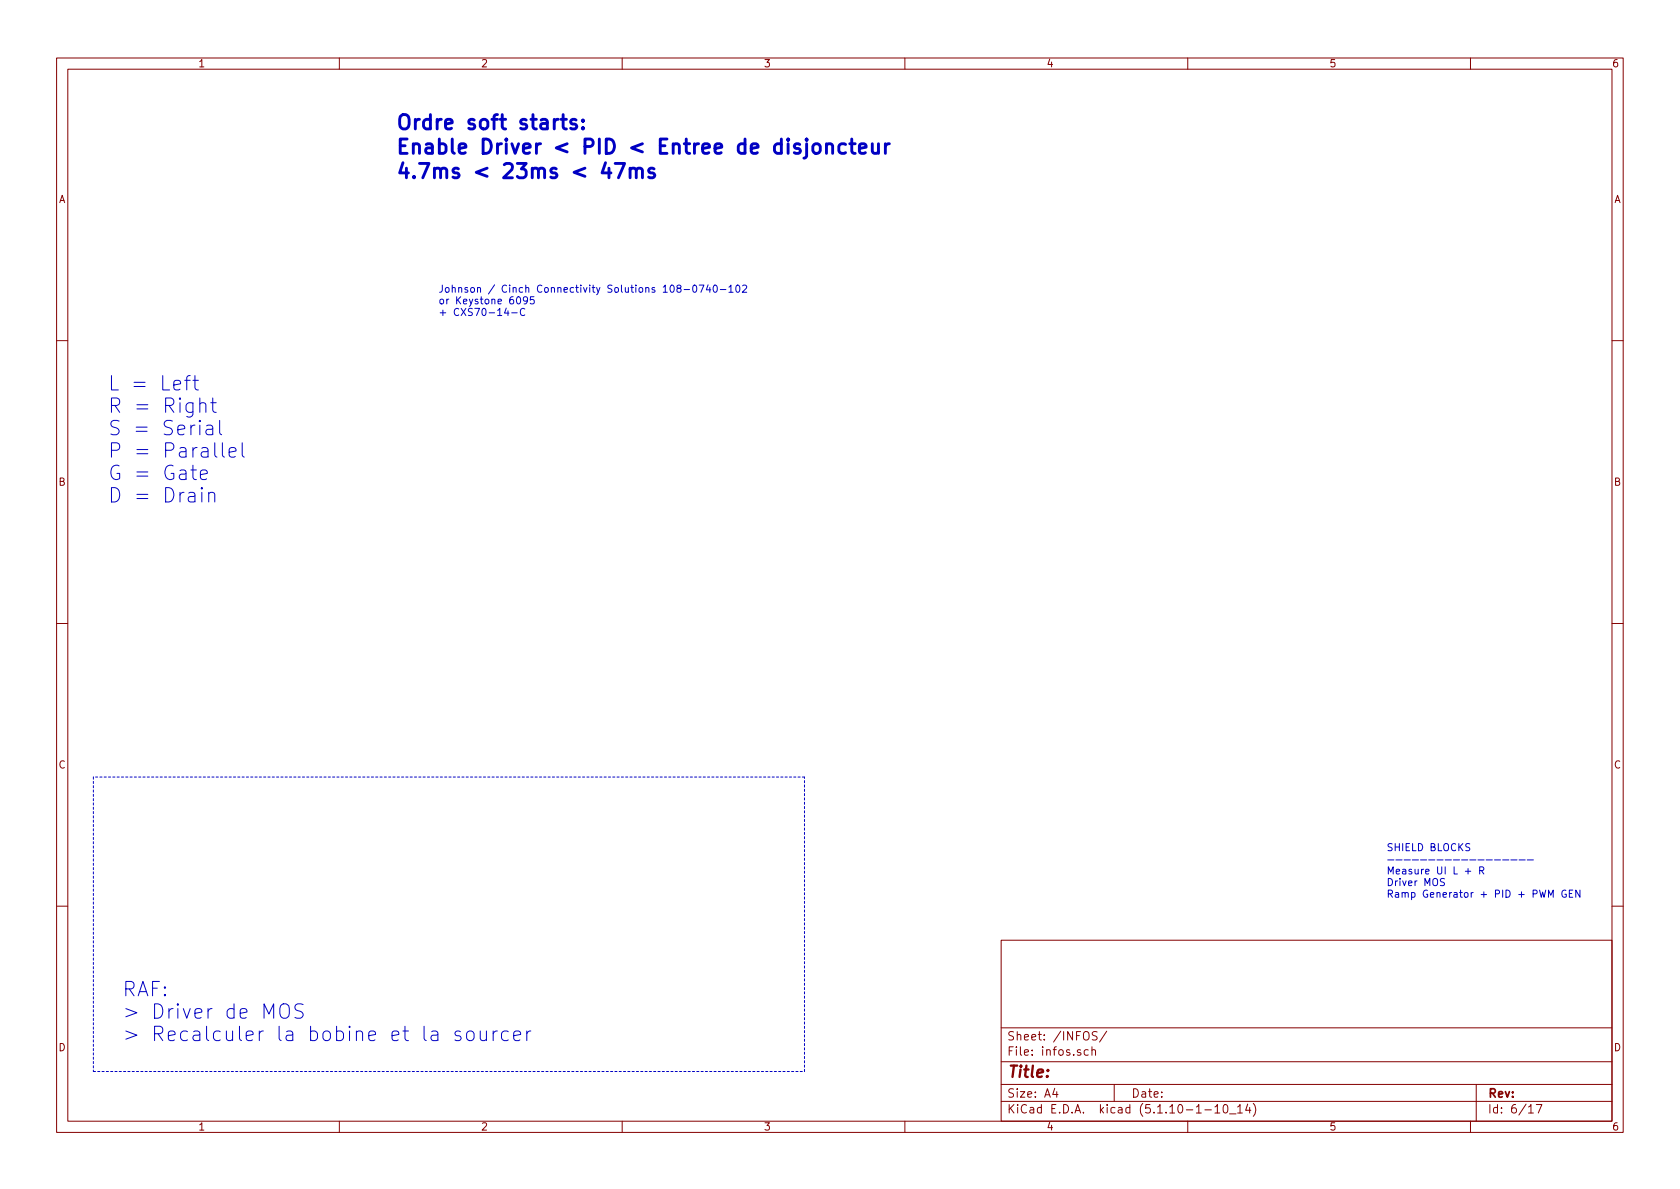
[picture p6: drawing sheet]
<svg xmlns="http://www.w3.org/2000/svg" width="297mm" height="210mm" viewBox="0 0 297 210" stroke-linecap="round" stroke-linejoin="round" font-family="sans-serif">
<g fill="none" stroke="#840000" stroke-width=".18">
<path d="M10 10.3h277v189.9h-277zM12 12.2h273v186.1h-273zM60 10.3v1.9M110 10.3v1.9M160 10.3v1.9M210 10.3v1.9M260 10.3v1.9M10 60.2h2M285 60.2h2M10 110.3h2M285 110.3h2M10 160.2h2"/>
<path d="M177 166.3h108v32h-108zM285 160.2h2M60 198.3v1.9M110 198.3v1.9M160 198.3v1.9M177 194.8h108M177 191.8h108M177 187.8h108M177 181.8h108M186.5 192.5l-.4 1h1M186.8 193v1M192.4 185.7l-.4-.1-.3 .3 .1 .6 .2 .1 .4-.1"/>
<path d="M193.1 185.7a.37 .37 0 0 1 .6 .1v.8M193.1 185.1v1.5M194 182.5l-.6-.1-.3 .3 .1 .3 .7 .4v.4a.62 .62 0 0 1-.8 0M195.7 182.3l-1.3 2M197 191.8v3M210 198.3v1.9M213 196.3h1.2M214.8 195.8l.4-.5v1.5M214.8 196.8h.9M216.4 195.5l.3-.2a.94 .94 0 0 1 0 1.5l-.4-.3v-.6zM217.4 197h1.1M218.8 195.8l.5-.5v1.5"/>
<path d="M218.8 196.8h.9M220.6 195.2l-.4 1.1h1M221 195.8v1M221.6 195.1a1.71 1.71 0 0 1 0 2.3M260 198.3v1.9M261 191.8v6.5M270.3 195.8l.4-.5v1.5M270.3 196.8h.8M271.6 195.3h1l-.6 1.5"/>
</g>
<path d="M16.5 137.4v52.1M142.2 137.4h-125.7M16.5 189.5h125.7M142.2 189.5v-52.1" fill="none" stroke="#0000c2" stroke-width=".18" stroke-dasharray=".4 .4"/>
<g fill="none" stroke="#0000c2" stroke-width=".18">
<path d="M89.5 54.5l-.3 .9h.8M89.8 55v.8M90.5 55.3h.9M91.4 52.6l.2-.1a.67 .67 0 0 1 .5 .6 .67 .67 0 0 1-.5 .6l-.3-.4zM92.8 54.7a.51 .51 0 0 0-.6 0 .51 .51 0 0 0-.2 .6 .46 .46 0 0 0 .2 .5 .46 .46 0 0 0 .6-.1M93.3 53l-.3 .3-.3-.1-.2-.2 .2-.5h.3l.2 .1a.84 .84 0 0 1-.3 1.1h-.2M94.4 52.5h-.6v.6l.1-.1 .5 .1v.5l-.2 .1-.4-.1M119.9 51l-.2-.2v-.3l.5-.1 .2 .3-.1 .1-.5 .2-.1 .2v.4l.2 .1 .4-.1 .1-.1v-.3l-.2-.2M121 51.2h.9M122.6 50.5l.2-.1a.67 .67 0 0 1 .4 .6 .67 .67 0 0 1-.4 .7l-.2-.1-.1-.4zM123.6 50.4h.9l-.6 1.3M125.2 50.4l-.3 .9h.8"/>
<path d="M125.5 50.8v.9M126.2 50.5l.2-.1a.67 .67 0 0 1 .4 .6 .67 .67 0 0 1-.4 .7l-.3-.5zM127.4 51.2h.9M128.9 50.8l.3-.4v1.3M128.9 51.7h.7M130.2 50.5l.2-.1a.67 .67 0 0 1 .4 .6 .67 .67 0 0 1-.4 .7l-.2-.1-.1-.4zM131.3 50.5l.5-.1 .2 .4-.8 .9h.8M32.7 67.3h.9M33.6 66.4l-.5 .1-.1 .3v2.2M34.1 67.3h1M34.5 66.4v2.2l.1 .2 .5 .2M35.3 71.5a.61 .61 0 0 1 1.1 .1v1.3"/>
<path d="M35.3 70.4v2.5M36.5 75.3l.3-.1 .7 .1 .1 .2v1.4M37.3 71.2h.9M37.6 70.4v2.1l.1 .3 .5 .1M37.6 75.8l-.2 .1h-.6a.49 .49 0 0 0-.4 .5 .49 .49 0 0 0 .4 .5h.6l.2-.1M38 78.3v2.2l.1 .2 .3 .1M38.8 74.3v2.2l.1 .3 .3 .1M39.3 78.3v2.2l.4 .3M40.5 80l1.2-.2-.1-.5-.7-.2-.4 .4v1l.1 .2 .3 .1 .7-.1M42.8 78.3v2.2l.4 .3M33.8 83.1h.9M34.1 82.3v2.1l.1 .3 .5 .1"/>
<path d="M35.4 83.9l1.3-.2-.2-.5-.7-.1-.4 .4v.9l.2 .3 .2 .1 .7-.1M35.7 86.2l-.1 .2 .1 .1 .1-.1-.1-.2v.3M35.7 87.1v1.7M36.9 87.3a.61 .61 0 0 1 1.1 .1v1.4M36.9 87.1v1.7M245.4 152.1h1.1M246.8 152.1h1.1M248.3 152.1h1.1M249.7 152.1h1.1M251.2 152.1h1M252.6 152.1h1.1M254.1 152.1h1"/>
<path d="M255.4 155.4l-.5-.1-.2 .3 .1 .3 .5 .2v.4l-.2 .1h-.4M255.5 152.1h1.1M257 152.1h1.1M258.4 152.1h1.1M259.1 154.1h.9M259.9 149.2h-.5l-.2 .1 .1 .4 .5 .3 .1 .2-.3 .2h-.4M259.9 152.1h1.1M261.3 152.1h1.1M261.6 153.9h.6l.2-.2-.1-.3-.2-.1h-.5v1.3M261.9 153.9l.5 .7M262.8 152.1h1.1M264.2 152.1h1.1"/>
<path d="M265.7 152.1h1.1M267.1 152.1h1.1M268.6 152.1h1.1M270 152.1h1.1M273.8 158.7v-1.3l.4 .9 .4-.9v1.3M276.9 157.5a.59 .59 0 0 0-.8 .5 .59 .59 0 0 0 .8 .6v-.5h-.2M277.5 158h.4M278.1 157.4h-.6v1.3h.6M279.3 157.4v1.3l-.7-1.3v1.3M49.6 177.9a.84 .84 0 0 1 1-.4 .84 .84 0 0 1 .6 .9v.8a.84 .84 0 0 1-.5 .8 .84 .84 0 0 1-.9-.1 1.99 1.99 0 0 1-.2-2zM53.6 177.6a1.09 1.09 0 0 0-1.4 .1 .62 .62 0 0 0 .4 1 .88 .88 0 0 1 1 .9l-.5 .5-1-.2M81.4 182.4l-.6-.1-.4 .4 .2 .4 .8 .2 .1 .2-.1 .4-.2 .1-.8-.1"/>
<path d="M82.6 182.6a.69 .69 0 0 1 .7-.3 .69 .69 0 0 1 .5 .5v.7a.68 .68 0 0 1-.6 .5 .68 .68 0 0 1-.7-.5zM84.9 182.3v1.3l.1 .3a.66 .66 0 0 0 1-.1M86 182.3v1.7M87.2 182.3v1.7M87.9 182.3a.69 .69 0 0 0-.7 .5M89.9 182.4l-.7-.1-.4 .3-.1 .2v.7l.2 .4 .3 .1 .7-.1M90.8 183.2l1.2-.3-.1-.5-.7-.1-.4 .4v.9l.2 .3 .2 .1 .7-.1M93.1 182.3v1.7M93.9 182.3a.64 .64 0 0 0-.8 .5"/>
</g>
<g fill="none" stroke="#0000c2" stroke-width=".51">
<path d="M99.2 21.1h1M99.6 20.3v2.1l.1 .3 .5 .1M101.9 21.2l-.7-.1-.3 .4 .1 .3 .9 .3 .1 .2-.1 .4-.3 .1-.7-.1M103.1 22.5l.1 .2-.1 .1-.2-.1 .2-.2v.3M103.1 21.2l.1 .2-.1 .1-.2-.1 .2-.2v.3M107.1 28.8l-.6 1.8h1.5M107.7 29.7v1.7M108.8 28.9h1.6l-1.1 2.5M111.4 30a.63 .63 0 0 1 1.1 .1v1.3M111.4 29.7v1.7M112.5 30.1l.4-.4 .6 .2 .1 .2v1.3M115.6 29.9l-.6-.2-.3 .4 .1 .4 .8 .2 .2 .3-.2 .3-.2 .1-.7-.1"/>
<path d="M143.9 25.5a.69 .69 0 0 1 1.1 .4v.7a.68 .68 0 0 1-.6 .5 .68 .68 0 0 1-.7-.5v-.7zM146.1 25.7a.66 .66 0 0 1 1-.2l.1 .3v1.3M146.1 25.4v1.7M149.5 25.5l-.7-.1-.3 .1-.2 .4v.7l.2 .4 .3 .1 .7-.1M150.2 25.4h1M150.6 24.6v2.1l.1 .3 .5 .1M151.9 26.3l1.2-.3-.1-.5-.7-.1-.3 .1-.1 .3 .1 1.2 .3 .1 .7-.1M154.2 25.4v1.3l.2 .3a.66 .66 0 0 0 .9-.1M155.3 25.4v1.7M156.5 25.4v1.7M157.3 25.4a.64 .64 0 0 0-.8 .5"/>
</g>
<g font-size="3.5" fill="#0000c2">
<text x="69.8" y="22.9">Ordre soft starts:</text>
<text x="69.8" y="27.2">Enable Driver &lt; PID &lt; Entree de disjoncteur</text>
<text x="69.8" y="31.6">4.7ms &lt; 23ms &lt; 47ms</text>
<text x="19" y="69.1">L = Left</text>
<text x="19" y="73">R = Right</text>
<text x="19" y="77">S = Serial</text>
<text x="19" y="81">P = Parallel</text>
<text x="19" y="84.9">G = Gate</text>
<text x="19" y="88.9">D = Drain</text>
<text x="21.6" y="176.2">RAF:</text>
<text x="21.6" y="180.2">&gt; Driver de MOS</text>
<text x="21.6" y="184.1">&gt; Recalculer la bobine et la sourcer</text>
</g>
<text font-size="2.8" fill="#840000" x="178" y="190.5">Title:</text>
<g font-size="2.1" fill="#840000">
<text x="178" y="184">Sheet: /INFOS/</text>
<text x="178" y="186.7">File: infos.sch</text>
<text x="178" y="196.9">KiCad E.D.A. kicad (5.1.10-1-10_14)</text>
<text x="178" y="194.1">Size: A4</text>
<text x="200" y="194.1">Date:</text>
<text x="263" y="194.1">Rev:</text>
<text x="263" y="196.9">Id: 6/17</text>
</g>
<g font-size="1.8" fill="#840000">
<text x="35" y="11.9">1</text>
<text x="85" y="11.9">2</text>
<text x="135" y="11.9">3</text>
<text x="185" y="11.9">4</text>
<text x="235" y="11.9">5</text>
<text x="285" y="11.9">6</text>
<text x="10.4" y="35.9">A</text>
<text x="285.4" y="35.9">A</text>
<text x="10.4" y="85.9">B</text>
<text x="285.4" y="85.9">B</text>
<text x="10.4" y="135.9">C</text>
<text x="285.4" y="135.9">C</text>
<text x="10.4" y="185.9">D</text>
<text x="285.4" y="185.9">D</text>
<text x="35" y="199.9">1</text>
<text x="85" y="199.9">2</text>
<text x="135" y="199.9">3</text>
<text x="185" y="199.9">4</text>
<text x="235" y="199.9">5</text>
<text x="285" y="199.9">6</text>
</g>
<g font-size="1.8" fill="#0000c2">
<text x="77.5" y="51.8">Johnson / Cinch Connectivity Solutions 108-0740-102</text>
<text x="77.5" y="53.8">or Keystone 6095</text>
<text x="77.5" y="55.9">+ CXS70-14-C</text>
<text x="245.1" y="150.5">SHIELD BLOCKS</text>
<text x="245.1" y="154.6">Measure UI L + R</text>
<text x="245.1" y="156.7">Driver MOS</text>
<text x="245.1" y="158.7">Ramp Generator + PID + PWM GEN</text>
</g>
</svg>
